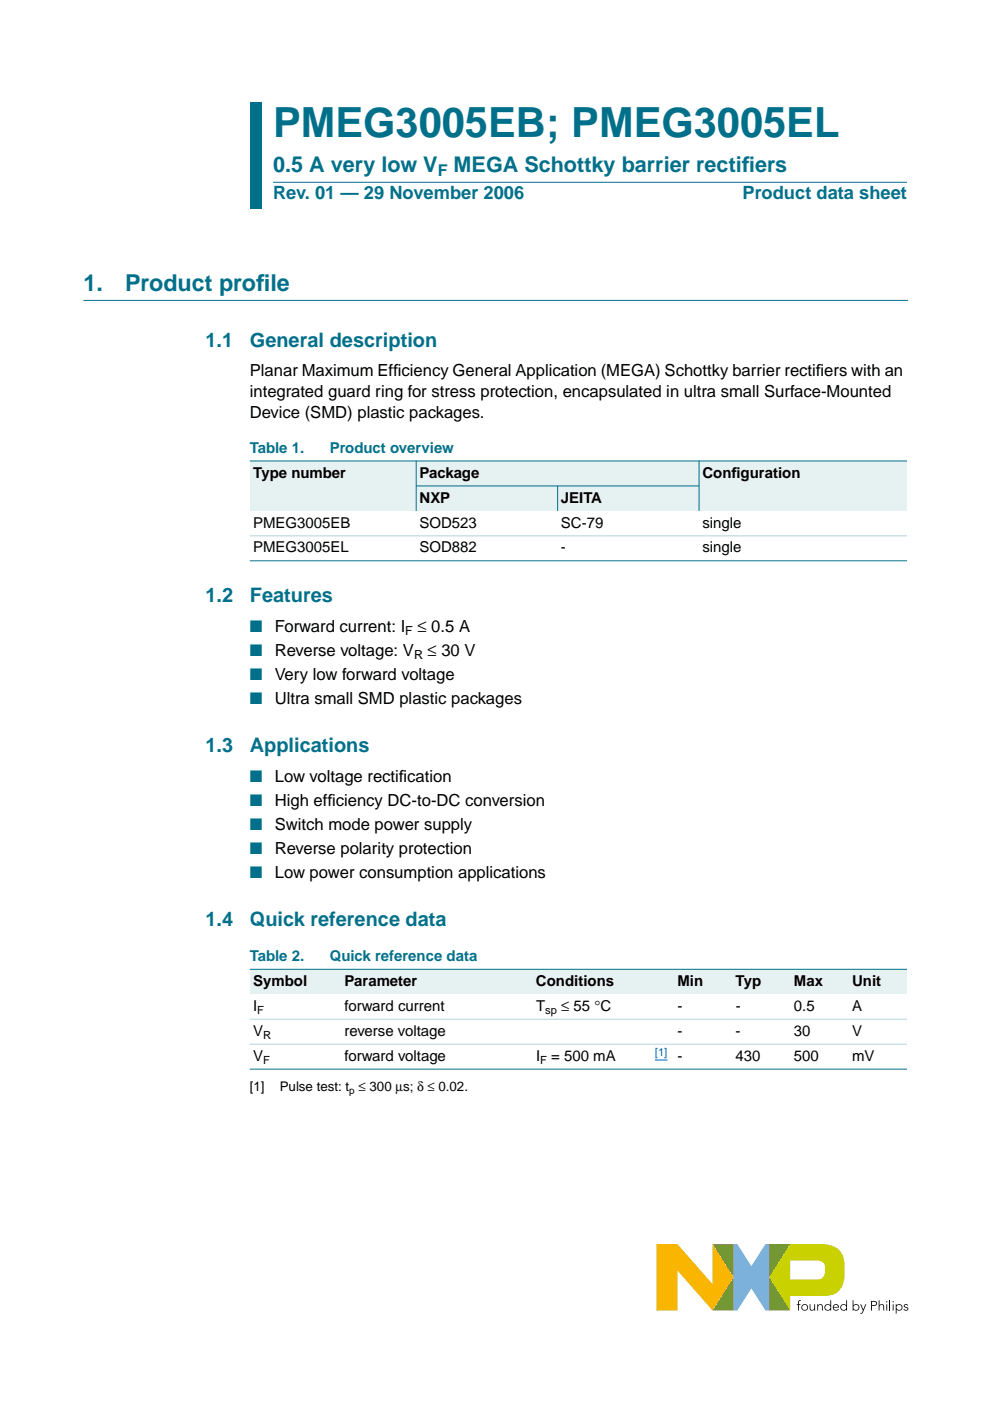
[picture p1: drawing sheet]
<svg xmlns="http://www.w3.org/2000/svg" width="210mm" height="297mm" viewBox="0 0 210 297" stroke-linecap="round" stroke-linejoin="round" font-family="sans-serif">
<path d="M155.5 263.8h.8l3 4.6 3-4.6h.8v14.1h-.8l-3-4.7-3 4.7h-.8z" fill="#7bb1db"/>
<path d="M151.1 263.8h4.4v14.1h-4.4l4.4-7.1z" fill="#958437"/>
<path d="M163.1 263.8h4.4l-4.4 7 4.4 7.1-4.4-.1z" fill="#739833"/>
<path d="M167.5 267.3h5.6a1.45 1.45 0 0 1 1.8 1.5 1.93 1.93 0 0 1-1.4 2.4h-6zM167.5 263.8l-4.4 7 4.4 7.1v-3.2h7.5a4 4 0 0 0 4.1-4.5 8.8 8.8 0 0 0-.7-4.5 4.8 4.8 0 0 0-4.6-1.9z" fill="#c9d200"/>
<path d="M139.2 263.8h4.4l7.5 8.5v-8.5l4.4 7-4.4 7.1-7.5-8.6v8.6h-4.4z" fill="#f9b500"/>
<g fill="#000">
<path d="M169.3 275.8l.5-.1-.4 .3v.5h.3v.2h-.3v1.2h-.2v-1.2h-.3v-.2h.3zM171.7 276.5h.1l.1 1 .3 .2 .4-.2v-1h.2v1.4h-.1l-.1-.3a.53 .53 0 0 1-.6 .3 .53 .53 0 0 1-.3-.6zM173.3 276.5h.1l.1 .3a.53 .53 0 0 1 .6-.3 .53 .53 0 0 1 .3 .6v.8h-.1l-.1-1-.3-.2h-.2l-.2 .5v.7h-.2zM182.4 276.5h.2l.4 1.1 .5-1.1h.2l-.7 1.8-.4 .2h-.2v-.1l.3-.1 .2-.4zM186.3 275.7h.2v1.1a.53 .53 0 0 1 .6-.3 .53 .53 0 0 1 .4 .6v.8h-.2v-1l-.4-.2h-.2l-.2 .5v.7h-.2zM191.7 276.7l.4-.2 .3 .1 .2 .1-.2 .1-.3-.1-.3 .2 .7 .3 .1 .3a.57 .57 0 0 1-.5 .4 .57 .57 0 0 1-.5-.3l.1-.1 .4 .2 .3-.2-.7-.4z"/>
<path d="M170.1 277.2a.55 .55 0 0 0 1.1 0 .55 .55 0 0 0-1.1 0zM169.9 277.2a.71 .71 0 0 1 1.4 0 .71 .71 0 0 1-1.4 0z"/>
<path d="M175 277.2a.55 .55 0 0 0 1.1 0 .55 .55 0 0 0-1.1 0zM175 276.7l.5-.2 .6 .3v-1.1h.1v2.2h-.1v-.3a.71 .71 0 0 1-1.1 .1 .71 .71 0 0 1 0-1z"/>
<path d="M176.9 276.7l-.2 .4h1l-.2-.4zM176.8 276.7a.65 .65 0 0 1 .7-.2 .65 .65 0 0 1 .4 .7h-1.2l.2 .4 .5 .1 .3-.2 .1 .1a.71 .71 0 0 1-1 .1 .71 .71 0 0 1 0-1z"/>
<path d="M178.3 277.2a.55 .55 0 0 0 1.1 0 .55 .55 0 0 0-1.1 0zM178.4 276.7l.5-.2 .5 .3v-1.1h.2v2.2h-.2v-.3a.71 .71 0 0 1-1 .1 .71 .71 0 0 1 0-1z"/>
<path d="M180.9 277.2a.55 .55 0 0 0 1.1 0 .55 .55 0 0 0-1.1 0zM180.8 275.7h.2v1.1a.7 .7 0 0 1 1-.1 .7 .7 0 0 1 0 1 .7 .7 0 0 1-1-.1v.3h-.2z"/>
<path d="M184.9 276v.7l.8-.1v-.5zM184.7 275.8a1.17 1.17 0 0 1 1.2 .3 .54 .54 0 0 1 0 .6 .54 .54 0 0 1-.6 .2h-.4v1h-.2z"/>
<path d="M187.9 276.5h.2v1.4h-.2zM187.9 276a.15 .15 0 0 1 .3 0 .15 .15 0 0 1-.3 0z"/>
<path d="M189.3 276.5h.2v1.4h-.2zM189.2 276a.15 .15 0 0 1 .3 0 .15 .15 0 0 1-.3 0z"/>
<path d="M190.1 277.2a.55 .55 0 0 0 1.1 0 .55 .55 0 0 0-1.1 0zM189.9 276.5h.2v.3a.7 .7 0 0 1 1-.1 .7 .7 0 0 1 0 1 .7 .7 0 0 1-1-.1v.9h-.2z"/>
</g>
<path d="M188.7 275.7v2.2" fill="none" stroke="#000" stroke-width=".21"/>
<path d="M17.7 63.7h174.7" fill="none" stroke="#00708a" stroke-width=".21"/>
<g fill="#00708a">
<path d="M53 21.7h2.4v10.2h-2.4z" fill-rule="evenodd"/>
<path d="M53 31.9h2.4v6.7h-2.4z" fill-rule="evenodd"/>
<path d="M53 38.6h2.4v5.7h-2.4z" fill-rule="evenodd"/>
</g>
<path d="M57.9 38.6h134.4z" fill="#00708a" stroke="#00708a" stroke-width=".21"/>
<g fill="#e6f2f2">
<path d="M53 97.7h35.2v10.6h-35.2z" fill-rule="evenodd"/>
<path d="M88.2 97.7h60v5.3h-60z" fill-rule="evenodd"/>
<path d="M148.2 97.7h44.1v10.6h-44.1z" fill-rule="evenodd"/>
<path d="M88.2 103h30v5.3h-30z" fill-rule="evenodd"/>
<path d="M118.2 103h30v5.3h-30z" fill-rule="evenodd"/>
</g>
<g fill="#00708a" stroke="#00708a" stroke-width=".21">
<path d="M88.2 97.7v10.6z"/>
<path d="M118.2 103v5.3z"/>
<path d="M148.2 97.7v10.6z"/>
<path d="M53 97.7h139.3z"/>
<path d="M88.2 103h60.1z"/>
<path d="M53 118.9h139.3z"/>
</g>
<path d="M53 113.6h139.3z" fill="#b3d4db" stroke="#b3d4db" stroke-width=".21"/>
<g fill="#e6f2f2">
<path d="M53 205.5h19.4v5.3h-19.4z" fill-rule="evenodd"/>
<path d="M72.4 205.5h40.5v5.3h-40.5z" fill-rule="evenodd"/>
<path d="M112.9 205.5h24.7v5.3h-24.7z" fill-rule="evenodd"/>
<path d="M137.6 205.5h5.3v5.3h-5.3z" fill-rule="evenodd"/>
<path d="M142.9 205.5h12.4v5.3h-12.4z" fill-rule="evenodd"/>
<path d="M155.3 205.5h12.3v5.3h-12.3z" fill-rule="evenodd"/>
<path d="M167.6 205.5h12.4v5.3h-12.4z" fill-rule="evenodd"/>
<path d="M180 205.5h12.3v5.3h-12.3z" fill-rule="evenodd"/>
</g>
<path d="M138.9 224.8h2.6" fill="none" stroke="#00f" stroke-width=".21"/>
<g fill="#00708a" stroke="#00708a" stroke-width=".21">
<path d="M53 205.5h139.3z"/>
<path d="M53 226.7h139.3z"/>
</g>
<g fill="#b3d4db" stroke="#b3d4db" stroke-width=".21">
<path d="M53 216.1h139.3z"/>
<path d="M53 221.4h139.3z"/>
</g>
<text font-size="8.8" fill="#00708a" x="57.9" y="29">PMEG3005EB; PMEG3005EL</text>
<g font-size="4.9" fill="#00708a">
<text x="17.7" y="61.7">1.</text>
<text x="26.5" y="61.7">Product prof</text>
<text x="54.3" y="61.7">ile</text>
</g>
<g font-size="4.6" fill="#00708a">
<text x="57.9" y="36.4">0.5 A very low V</text>
<text x="96.2" y="36.4">MEGA Schottky barrier rectif</text>
<text x="157.3" y="36.4">iers</text>
</g>
<g font-size="4.2" fill="#00708a">
<text x="43.6" y="73.6">1.1</text>
<text x="53" y="73.6">General description</text>
<text x="43.6" y="127.7">1.2</text>
<text x="53" y="127.7">Features</text>
<text x="43.6" y="159.5">1.3</text>
<text x="53" y="159.5">Applications</text>
<text x="43.6" y="196.3">1.4</text>
<text x="53" y="196.3">Quick reference data</text>
</g>
<g font-size="3.9" fill="#00708a">
<text x="57.9" y="42.3">Rev. 01 — 29 November 2006</text>
<text x="157.5" y="42.3">Product data sheet</text>
</g>
<g font-size="3.5">
<text x="53" y="79.8">Planar Maximum Eff</text>
<text x="83.4" y="79.8">iciency General Application (MEGA) Schottky barrier rectif</text>
<text x="173" y="79.8">iers with an</text>
<text x="53" y="84.2">integrated guard ring for stress protection, encapsulated in ultra small Surface-Mounted</text>
<text x="53" y="88.6">Device (SMD) plastic packages.</text>
<text x="58.3" y="134">Forward current: I</text>
<text x="88.5" y="134">≤ 0.5 A</text>
<text x="58.3" y="139.1">Reverse voltage: V</text>
<text x="90.7" y="139.1">≤ 30 V</text>
<text x="58.3" y="144.2">Very low forward voltage</text>
<text x="58.3" y="149.3">Ultra small SMD plastic packages</text>
<text x="58.3" y="165.7">Low voltage rectif</text>
<text x="84.6" y="165.7">ication</text>
<text x="58.3" y="170.8">High eff</text>
<text x="69.4" y="170.8">iciency DC-to-DC conversion</text>
<text x="58.3" y="175.9">Switch mode power supply</text>
<text x="58.3" y="181.1">Reverse polarity protection</text>
<text x="58.3" y="186.2">Low power consumption applications</text>
</g>
<g font-size="3.5" fill="#00708a">
<text x="53" y="134">■</text>
<text x="53" y="139.1">■</text>
<text x="53" y="144.2">■</text>
<text x="53" y="149.3">■</text>
<text x="53" y="165.7">■</text>
<text x="53" y="170.8">■</text>
<text x="53" y="175.9">■</text>
<text x="53" y="181.1">■</text>
<text x="53" y="186.2">■</text>
</g>
<text font-size="3.4" fill="#00708a" x="92.8" y="37.2">F</text>
<g font-size="3.2" fill="#00708a">
<text x="53" y="96">Table 1.</text>
<text x="69.9" y="96">Product overview</text>
<text x="53" y="203.7">Table 2.</text>
<text x="69.9" y="203.7">Quick reference data</text>
</g>
<g font-size="3.2">
<text x="53.7" y="101.3">Type number</text>
<text x="88.9" y="101.3">Package</text>
<text x="148.9" y="101.3">Conf</text>
<text x="155.1" y="101.3">iguration</text>
<text x="88.9" y="106.6">NXP</text>
<text x="118.9" y="106.6">JEITA</text>
<text x="53.7" y="111.8">PMEG3005EB</text>
<text x="88.9" y="111.8">SOD523</text>
<text x="118.9" y="111.8">SC-79</text>
<text x="148.9" y="111.8">single</text>
<text x="53.7" y="117.1">PMEG3005EL</text>
<text x="88.9" y="117.1">SOD882</text>
<text x="118.9" y="117.1">-</text>
<text x="148.9" y="117.1">single</text>
<text x="53.7" y="209">Symbol</text>
<text x="73.1" y="209">Parameter</text>
<text x="113.6" y="209">Conditions</text>
<text x="143.6" y="209">Min</text>
<text x="156" y="209">Typ</text>
<text x="168.3" y="209">Max</text>
<text x="180.7" y="209">Unit</text>
<text x="53.7" y="214.3">I</text>
<text x="73.1" y="214.3">forward current</text>
<text x="113.6" y="214.3">T</text>
<text x="119" y="214.3">≤ 55 °C</text>
<text x="143.6" y="214.3">-</text>
<text x="156" y="214.3">-</text>
<text x="168.3" y="214.3">0.5</text>
<text x="180.7" y="214.3">A</text>
<text x="53.7" y="219.6">V</text>
<text x="73.1" y="219.6">reverse voltage</text>
<text x="143.6" y="219.6">-</text>
<text x="156" y="219.6">-</text>
<text x="168.3" y="219.6">30</text>
<text x="180.7" y="219.6">V</text>
<text x="53.7" y="224.9">V</text>
<text x="73.1" y="224.9">forward voltage</text>
<text x="113.6" y="224.9">I</text>
<text x="116.9" y="224.9">= 500 mA</text>
<text x="143.6" y="224.9">-</text>
<text x="156" y="224.9">430</text>
<text x="168.3" y="224.9">500</text>
<text x="180.7" y="224.9">mV</text>
</g>
<g font-size="2.8">
<text x="53" y="231.4">[1]</text>
<text x="59.3" y="231.4">Pulse test: t ≤ 300 µs; δ ≤ 0.02.</text>
</g>
<g font-size="2.6">
<text x="85.9" y="134.6">F</text>
<text x="87.8" y="139.7">R</text>
</g>
<g font-size="2.4">
<text x="54.6" y="214.9">F</text>
<text x="115.6" y="214.9">sp</text>
<text x="55.8" y="220.2">R</text>
<text x="55.8" y="225.5">F</text>
<text x="114.5" y="225.5">F</text>
</g>
<text font-size="2.4" fill="#00f" x="138.9" y="224">[1]</text>
<text font-size="2.1" x="74.1" y="231.9">p</text>
</svg>
